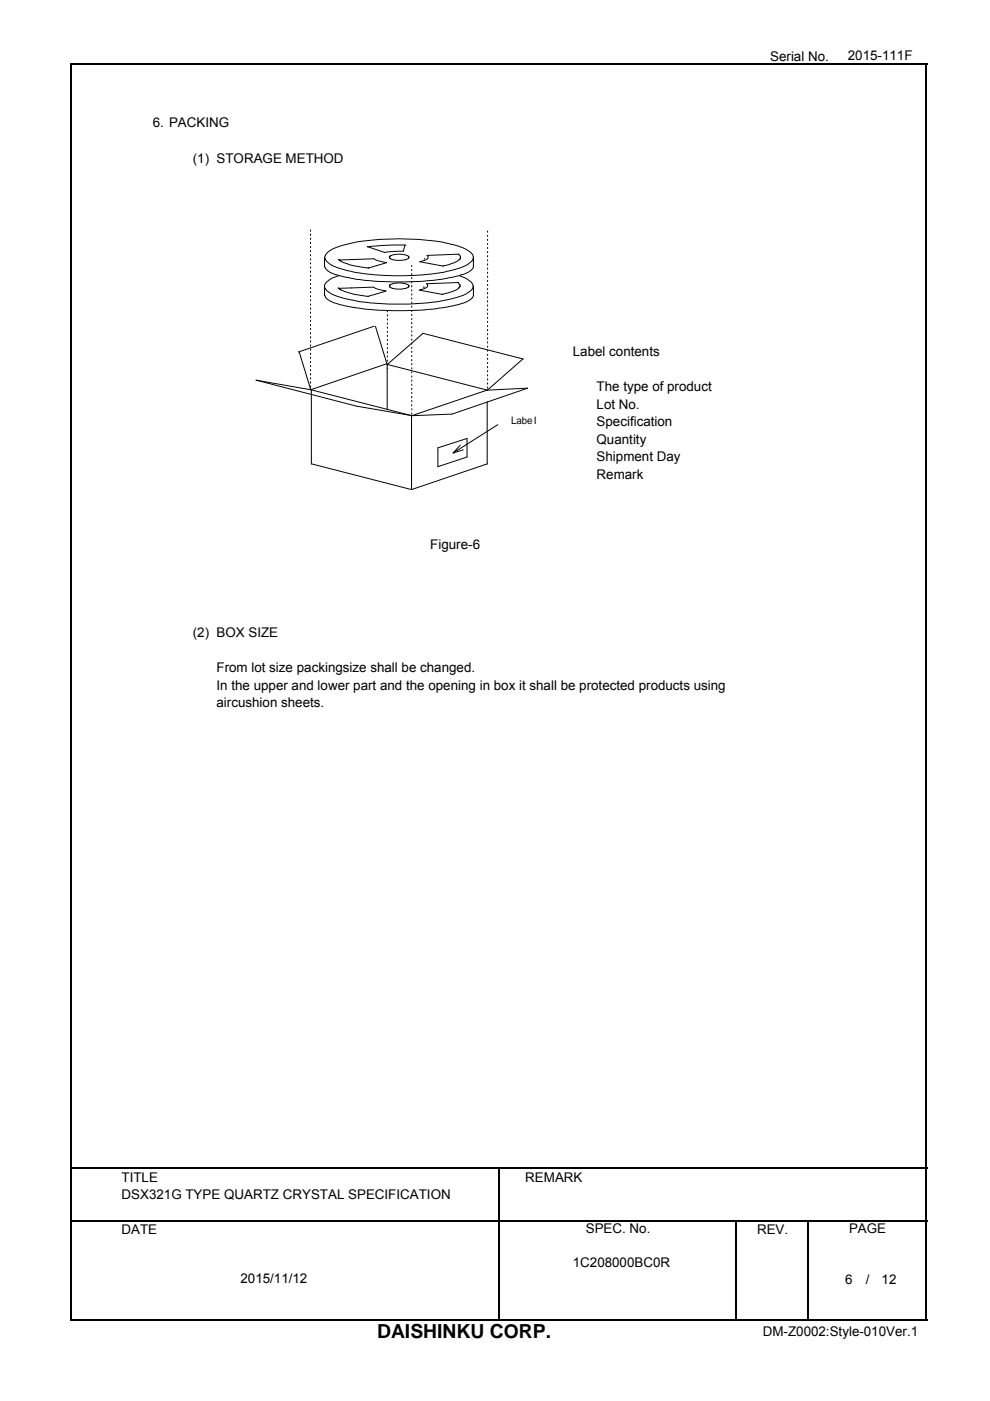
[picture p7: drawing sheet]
<svg xmlns="http://www.w3.org/2000/svg" width="210mm" height="297mm" viewBox="0 0 210 297" stroke-linecap="round" stroke-linejoin="round" font-family="sans-serif">
<path d="M15.2 13.5v266.6M15.3 13.6h181.3M196.5 13.8v266.3M15.3 247.7h181.3M15.3 258.9h181.3M105.8 247.8v32.3M156.2 259v21.1M171.3 259v21.1M15.3 280h181.3" fill="none" stroke="#000" stroke-width=".25"/>
<path d="M53.9 48.3h60.7v56h-60.7z" fill="#fff"/>
<g fill="none" stroke="#000" stroke-width=".21">
<path d="M65.9 48.8v.2M65.9 49.6v.3M65.9 50.5v.3M65.9 51.4v.2M65.9 52.2v.3M65.9 53.1v.3M65.9 54v.2M65.9 54.9v.2M65.9 55.7v.3M65.9 56.6v.3M65.9 57.4v.3M65.9 58.3v.3"/>
<path d="M65.9 59.2v.3M68.8 54.6v2M69.4 53.6l1.3-.9a33.2 33.2 0 0 1 12.6-2 40 40 0 0 1 14.3 1.6l1.6 .8a1.47 1.47 0 0 1 .8 2.3 11.6 11.6 0 0 1-5.8 2.3 55.4 55.4 0 0 1-21.2-.5l-.8-.3a4.4 4.4 0 0 1-3.3-2.2l.1-.7zM71.9 58.4a4.3 4.3 0 0 0-3.1 2.1 2.05 2.05 0 0 0 1.5 1.8 35.7 35.7 0 0 0 13.6 2.2 43.2 43.2 0 0 0 14.4-1.9l.8-.5a1.44 1.44 0 0 0 1-2.1l-1.2-.9-1.3-.6M72.4 55.5l-.6-.5a12.2 12.2 0 0 0 5.4 1.7l1 .1M78.2 56.8l-.1 .1M79.3 54.9l-7.3 .3M79.3 54.9l.6 .3 2.1 .5M82 55.7l-3.8 1.1M82.6 54.4l.1 .3M82.6 54.7l.6 .3 1 .2h1.3l1.2-.4M82.7 54.4h.1"/>
<path d="M82.8 54.3l-.1 .1M82.8 54.3l.3-.2a3.8 3.8 0 0 1 3.6 .3M85.9 51.9l-.3 1.4-3.9 .2-3.8-1.2M86.1 52h-4.8l-3.4 .3M86.7 54.6l-.1 .2M86.7 54.4v.2M86.7 54.6h.1M87.3 56.3v.2M87.3 57.1v.3M87.3 58v.3M87.3 58.8v.3M87.3 59.7v.3"/>
<path d="M89 55.5l5.1 .9M90 54.9h.1M90.5 54.1a.52 .52 0 0 1 .3 .6 .52 .52 0 0 1-.5 .4l-1.2 .4M97.1 59.9a.76 .76 0 0 1 .5 .8 .76 .76 0 0 1-.6 .6l-1.8 .8-1.4 .3M97.1 59.9l-6.6 .3M97.1 59.9h.1M97.2 53.9a.77 .77 0 0 1 .5 .8 .77 .77 0 0 1-.6 .6l-1.8 .8-1.4 .3M97.2 53.9l-6.6 .2M97.2 53.9h.1M97.7 54.4l-.3 .7M100.4 54.6v1.9a3.5 3.5 0 0 1-2.8 1.9 59.9 59.9 0 0 1-20.2 1 24.6 24.6 0 0 1-7.6-1.7l-.8-.8-.1-.4M103.4 49v.2"/>
<path d="M103.4 49.9v.2M103.4 50.7v.3M103.4 51.6v.3M103.4 52.5v.2M103.4 53.3v.3M103.4 54.2v.2M103.4 55.1v.2M103.4 55.9v.3M103.4 56.8v.3M103.4 57.7v.3M103.4 58.5v.3M103.4 59.4v.3"/>
<path d="M63.5 74.6l2.4 8M65.9 60.1v.2M65.9 61v.2M65.9 61.8v.3M65.9 62.7v.3M65.9 63.5v.3M65.9 64.4v.3M65.9 65.3v.3M65.9 66.2v.2M65.9 67.1v.2M65.9 67.9v.3M65.9 68.8v.2"/>
<path d="M65.9 69.6v.3M65.9 70.5v.3M65.9 71.4v.3M65.9 72.3v.2M65.9 73.1v.3M65.9 74v.3M65.9 74.9v.2M65.9 75.7v.3M65.9 76.6v.3M65.9 77.5v.2M65.9 78.4v.2M65.9 79.2v.3"/>
<path d="M68.8 60.7v2M71.8 61.1l7.4-.2 .8 .4 1.9 .4M71.8 61.2h.1M72.3 61.5l-.5-.5a12.8 12.8 0 0 0 6.2 1.8h.1M78.1 62.8l-.2 .1M79.3 69.2l-16 5.4M79.6 69.2l2.5 8M81.9 61.7l-3.8 1.1M82 77.1l-16.1 5.5M82.1 77.3l21.3 5.4M82.1 77.2v9.6M82.2 65.9v.2"/>
<path d="M82.2 66.7v.3M82.2 67.6v.3M82.2 68.5v.3M82.2 69.3v.3M82.2 70.2v.3M82.2 71.1v.2M82.2 72v.2M82.2 72.8v.3M82.2 73.7v.3M82.2 74.6v.2M82.2 75.4v.3M82.2 76.3v.3"/>
<path d="M82.2 77.2v.2M82.2 78.1v.1M82.6 60.6l.1 .2M82.6 60.5v.1M82.6 60.8l.2 .1M82.7 60.5h.1M82.8 60.4l-.1 .1M82.8 60.4l.4-.2a3.8 3.8 0 0 1 3.5 .3M86.7 60.9l-1.5 .4h-1.4l-1-.4M86.7 60.7l-.1 .2M86.7 60.5v.1M86.7 60.6v.1"/>
<path d="M87.3 60.5v.3M87.3 61.4v.3M87.3 62.3v.3M87.3 63.2v.2M87.3 64.1v.2M87.3 64.9v.3M87.3 65.8v.2M87.3 66.6v.3M87.3 67.5v.3M87.3 68.4v.3M87.3 69.3v.2M87.3 70.1v.3"/>
<path d="M87.3 71v.2M87.3 71.9v.2M87.3 72.7v.3M87.3 73.6v.3M87.3 74.5v.2M87.3 75.4v.2M87.3 76.2v.3M87.3 77.1v.2M87.3 78v.2M87.3 78.8v.3M87.3 79.7v.3M88.9 61.5l5 .9"/>
<path d="M89.7 70.7l21.3 5.4-7.6 6.6M89.7 70.7l-7.5 6.6M89.9 60.9h.1M90.4 60.2a.49 .49 0 0 1 .3 .5 .49 .49 0 0 1-.4 .4l-1.3 .4M97.5 60.4v.4l-.2 .3M100.4 60.6v2a3.5 3.5 0 0 1-2.8 1.9 61.7 61.7 0 0 1-22.5 .7l-3.7-.9a3.2 3.2 0 0 1-2.5-1.7M103.4 60.3v.2M103.4 61.2v.2M103.4 62v.3M103.4 62.9v.3M103.4 63.8v.3M103.4 64.6v.3"/>
<path d="M103.4 65.5v.3M103.4 66.4v.2M103.4 67.3v.2M103.4 68.1v.3M103.4 69v.3M103.4 69.9v.2M103.4 70.7v.3M103.4 71.6v.3M103.4 72.5v.2M103.4 73.4v.2M103.4 74.2v.3M103.4 75.1v.3"/>
<path d="M103.4 75.9v.3M103.4 76.8v.3M103.4 77.7v.3M103.4 78.6v.2M103.4 79.5v.2M65.9 80.1v.2M65.9 80.9v.3M65.9 81.8v.3M65.9 82.6l-11.6-2 21.3 5.5 11.6 2-21.2-5.5M66 82.7v15.6l21.3 5.5M87.3 80.6v.2M87.3 81.5v.2"/>
<path d="M87.3 82.3v.3M87.3 83.2v.2M87.3 84v.3M87.3 84.9v.3M87.3 85.8v.3M87.3 86.7v.2M87.3 87.5v.3M92.9 95l6.2-2v3.9l-6.2 2zM92.9 98.9h.1M98.3 95.4l-2.2 .7M103.3 85.2v13.2M103.4 98.3l-16.1 5.5"/>
<path d="M103.4 82.7l-16.1 5.4M103.4 80.3v.3M103.4 81.2v.3M103.4 82v.3M105.6 90l-9.5 6.1 1.5-1.7M111.9 82.3l-8.5 .4M111.9 82.3l-16 5.5-8.6 .3v15.7"/>
</g>
<text font-size="4.1" x="80" y="283.7">DAISHINKU CORP.</text>
<g font-size="2.8">
<text x="163.4" y="12.9">Serial No.</text>
<text x="179.8" y="12.7">2015-111F</text>
<text x="32.4" y="27">6. PACKING</text>
<text x="40.9" y="34.5">(1) STORAGE METHOD</text>
<text x="121.5" y="75.4">Label contents</text>
<text x="126.5" y="82.9">The type of product</text>
<text x="126.5" y="86.6">Lot No.</text>
<text x="126.5" y="90.3">Specification</text>
<text x="126.5" y="94.1">Quantity</text>
<text x="126.5" y="97.8">Shipment Day</text>
<text x="126.5" y="101.5">Remark</text>
<text x="91.3" y="116.4">Figure-6</text>
<text x="40.9" y="135">(2) BOX SIZE</text>
<text x="45.9" y="142.5">From lot size packingsize shall be changed.</text>
<text x="45.9" y="146.2">In the upper and lower part and the opening in box it shall be protected products using</text>
<text x="45.9" y="149.9">aircushion sheets.</text>
<text x="25.8" y="250.5">TITLE</text>
<text x="111.4" y="250.5">REMARK</text>
<text x="25.8" y="254.3">DSX321G TYPE QUARTZ CRYSTAL SPECIFICATION</text>
<text x="25.8" y="261.6">DATE</text>
<text x="124.2" y="261.5">SPEC. No.</text>
<text x="160.6" y="261.6">REV.</text>
<text x="180.1" y="261.5">PAGE</text>
<text x="121.5" y="268.7">1C208000BC0R</text>
<text x="51" y="272">2015/11/12</text>
<text x="179.3" y="272.2">6</text>
<text x="183.6" y="272.2">/</text>
<text x="187" y="272.2">12</text>
<text x="161.8" y="283.2">DM-Z0002:Style-010Ver.1</text>
</g>
<text font-size="2.2" x="108.4" y="90">Label</text>
</svg>
